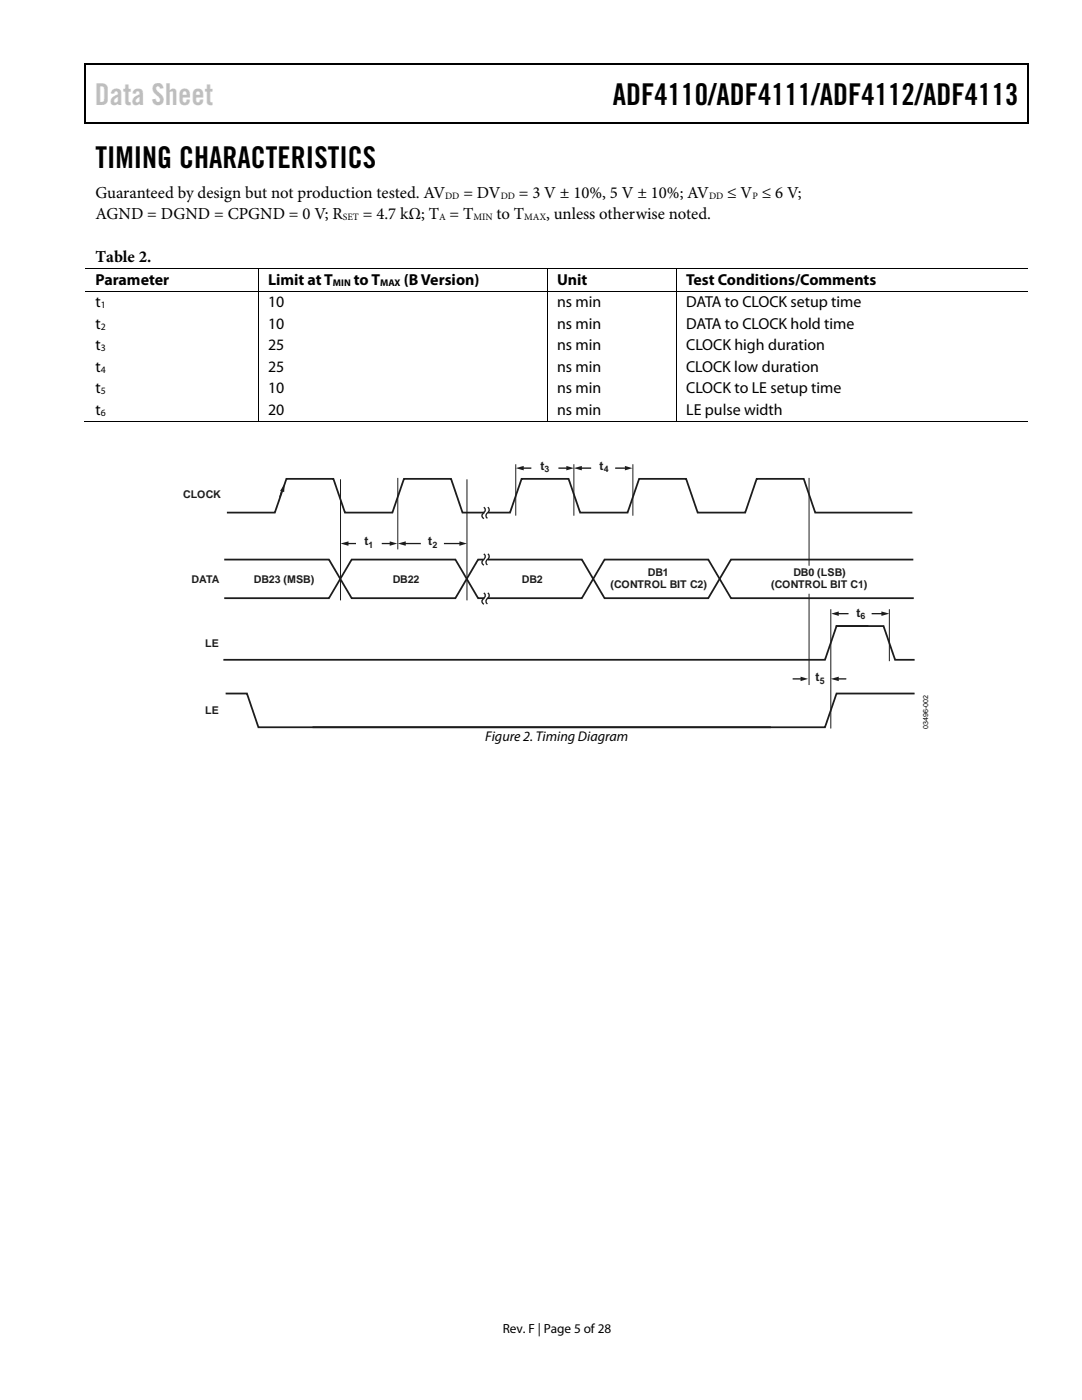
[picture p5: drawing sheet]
<svg xmlns="http://www.w3.org/2000/svg" width="216mm" height="279mm" viewBox="0 0 216 279" stroke-linecap="round" stroke-linejoin="round" font-family="sans-serif">
<path d="M16.9 12.7h.2v1h-.2zM205.1 12.7h.2v1h-.2zM205.1 12.7h.2v.3h-.2zM82.3 24.4h.2v.3h-.2zM205.1 24.4h.2v.3h-.2z" fill="#000"/>
<path d="M16.9 12.8h188.2M17 13.7v11M205.2 13.7v11M205.1 24.5h-188.2" fill="none" stroke="#000" stroke-width=".25"/>
<path d="M17.1 53.6h188M17.1 58.1h188M51.6 53.7v4.4M51.6 58.2v26M109.3 53.7v4.4M109.3 58.2v26M135 53.7v4.4M135 58.2v26M16.9 84.1h34.6M51.7 84.1h57.5M109.3 84.1h25.6M135.1 84.1h70" fill="none" stroke="#000" stroke-width=".2"/>
<path d="M44.7 119.4h20.9l4.6-7.7h20.7l4.5 7.7h1.2M44.7 111.7h20.9l4.6 7.7h20.7l4.5-7.7h1.1M45.3 102.3h9.5l2.3-6.7h9.4l2.3 6.7h9.5l2.3-6.7h9.4l2.3 6.7h4.3M97.3 119.4h18.8l4.5-7.7h20.7l4.6 7.7h36.4M97.3 102.3h4.5l2.3-6.7h9.4l2.3 6.7h9.4l2.3-6.7h9.4l2.3 6.7h9.5l2.3-6.7h9.4l2.3 6.7h19.4M97.3 111.7h18.8l4.5 7.7h20.7l4.6-7.7h36.3M45 138.4h4.3l2.3 6.7h102.2M166.8 124.9h9.5l2.3 6.8h3.9M173.3 124.9h-6.4l-2.3 6.8h-120M182.5 138.4h-15.6l-2.3 6.7h-102.2" fill="none" stroke="#1e1b18" stroke-width=".35"/>
<path d="M67.9 95.7v24.1M79.4 95.4v14.2M93.2 95.7v24.1M102.9 92.6v10.3M114.5 92.6v10.3M126.3 92.6v10.3M165.8 121.6v23.8" fill="none" stroke="#1e1b18" stroke-width=".2"/>
<path d="M167.1 135.5h1.8" fill="none" stroke="#1e1b18" stroke-width=".27"/>
<path d="M165.8 135.5l1.6-.5v.9z" fill="#1e1b18"/>
<path d="M158.2 135.5h1.8" fill="none" stroke="#1e1b18" stroke-width=".27"/>
<path d="M159.7 135l1.5 .5-1.5 .4z" fill="#1e1b18"/>
<path d="M56.2 98l-.4 1.3M104.2 93.4h1.8M96.5 101.2a.95 .95 0 0 1-.2 1.4l-.1 .5 .3 .4M96.5 110.5a.93 .93 0 0 1-.2 1.4l-.1 .5 .3 .4M96.5 118.3a.93 .93 0 0 1-.2 1.4l-.1 .5 .3 .4M97.3 101.2l.2 .2a.9 .9 0 0 1-.4 1.2l-.1 .2 .3 .6M97.3 110.5l.2 .2a.9 .9 0 0 1-.4 1.2l-.1 .2 .3 .6M97.3 118.3l.2 .2a.9 .9 0 0 1-.4 1.1l-.1 .3 .3 .6" fill="none" stroke="#1e1b18" stroke-width=".27"/>
<path d="M102.9 93.4l1.6-.4v.9z" fill="#1e1b18"/>
<path d="M111.4 93.4h1.9" fill="none" stroke="#1e1b18" stroke-width=".27"/>
<path d="M113 93l1.5 .4-1.5 .5z" fill="#1e1b18"/>
<path d="M115.8 93.4h2.2" fill="none" stroke="#1e1b18" stroke-width=".27"/>
<path d="M114.5 93.4l1.6-.4v.9z" fill="#1e1b18"/>
<path d="M122.7 93.4h2.3" fill="none" stroke="#1e1b18" stroke-width=".27"/>
<path d="M124.7 93l1.5 .4-1.5 .5z" fill="#1e1b18"/>
<path d="M177.5 121.6v10.4" fill="none" stroke="#1e1b18" stroke-width=".2"/>
<path d="M167.1 122.5h2.2" fill="none" stroke="#1e1b18" stroke-width=".27"/>
<path d="M165.9 122.5l1.5-.5v.9z" fill="#1e1b18"/>
<path d="M173.9 122.5h2.2" fill="none" stroke="#1e1b18" stroke-width=".27"/>
<path d="M175.9 122l1.6 .5-1.6 .4z" fill="#1e1b18"/>
<path d="M69.3 108.5h1.7" fill="none" stroke="#1e1b18" stroke-width=".27"/>
<g fill="#1e1b18">
<path d="M67.9 108.5l1.6-.5v.9z"/>
<path d="M56.8 96.5l-.1 1.7-.8-.2z"/>
</g>
<path d="M76.2 108.5h1.8" fill="none" stroke="#1e1b18" stroke-width=".27"/>
<path d="M77.8 108l1.5 .5-1.5 .4z" fill="#1e1b18"/>
<path d="M80.7 108.5h3.3" fill="none" stroke="#1e1b18" stroke-width=".27"/>
<path d="M79.4 108.5l1.6-.5v.9z" fill="#1e1b18"/>
<path d="M88.6 108.5h3.3" fill="none" stroke="#1e1b18" stroke-width=".27"/>
<path d="M91.7 108l1.5 .5-1.5 .4z" fill="#1e1b18"/>
<path d="M161.4 95.4v17.5M161.4 118.5v18.2" fill="none" stroke="#1e1b18" stroke-width=".2"/>
<text font-size="6" fill="#c0c0c0" x="18.9" y="21">Data Sheet</text>
<g font-size="6">
<text x="122.3" y="21">ADF4110/ADF4111/ADF4112/ADF4113</text>
<text x="19" y="33.6">TIMING CHARACTERISTICS</text>
</g>
<g font-size="3.3">
<text x="19" y="39.5">Guaranteed by design but not production tested. AV</text>
<text x="92.5" y="39.5">= DV</text>
<text x="103.5" y="39.5">= 3 V ± 10%, 5 V ± 10%; AV</text>
<text x="145.1" y="39.5">≤ V ≤ 6 V;</text>
<text x="19.1" y="43.8">AGND = DGND = CPGND = 0 V; R</text>
<text x="72.4" y="43.8">= 4.7 kΩ; T = T</text>
<text x="99.1" y="43.8">to T</text>
<text x="109" y="43.8">, unless otherwise noted.</text>
<text x="19.1" y="52.3">Table 2.</text>
</g>
<g font-size="3.2">
<text x="19" y="56.9">Parameter</text>
<text x="53.5" y="56.9">Limit at T</text>
<text x="70.6" y="56.9">to T</text>
<text x="80.6" y="56.9">(B Version)</text>
<text x="111.2" y="56.9">Unit</text>
<text x="136.9" y="56.9">Test Conditions/Comments</text>
<text x="19" y="61.3">t</text>
<text x="19" y="65.6">t</text>
<text x="53.5" y="61.3">10</text>
<text x="53.5" y="65.6">10</text>
<text x="111.2" y="61.3">ns min</text>
<text x="111.2" y="65.6">ns min</text>
<text x="136.9" y="65.6">DATA to CLOCK hold time</text>
<text x="136.9" y="61.3">DATA to CLOCK setup time</text>
<text x="19" y="69.9">t</text>
<text x="53.5" y="69.9">25</text>
<text x="111.2" y="69.9">ns min</text>
<text x="136.9" y="69.9">CLOCK high duration</text>
<text x="19" y="74.2">t</text>
<text x="53.5" y="74.2">25</text>
<text x="111.2" y="74.2">ns min</text>
<text x="136.9" y="74.2">CLOCK low duration</text>
<text x="19" y="78.5">t</text>
<text x="19" y="82.8">t</text>
<text x="53.5" y="78.5">10</text>
<text x="53.5" y="82.8">20</text>
<text x="111.2" y="82.8">ns min</text>
<text x="111.2" y="78.5">ns min</text>
<text x="136.9" y="82.8">LE pulse width</text>
<text x="136.9" y="78.5">CLOCK to LE setup time</text>
</g>
<text font-size="2.8" x="96.8" y="148">Figure 2. Timing Diagram</text>
<text font-size="2.6" x="100.3" y="266">Rev. F | Page 5 of 28</text>
<g font-size="2.5" fill="#1e1b18">
<text x="107.8" y="93.7">t</text>
<text x="119.6" y="93.7">t</text>
<text x="72.7" y="108.8">t</text>
<text x="85.4" y="108.8">t</text>
<text x="170.9" y="123">t</text>
<text x="162.7" y="136">t</text>
</g>
<g font-size="2.1" fill="#1e1b18">
<text x="36.5" y="99.4">CLOCK</text>
<text x="38.2" y="116.4">DATA</text>
<text x="50.7" y="116.4">DB23 (MSB)</text>
<text x="78.4" y="116.4">DB22</text>
<text x="104.1" y="116.4">DB2</text>
<text x="121.8" y="117.4">(CONTROL BIT C2)</text>
<text x="129.3" y="115">DB1</text>
<text x="153.9" y="117.4">(CONTROL BIT C1)</text>
<text x="158.3" y="115">DB0 (LSB)</text>
<text x="41" y="129.2">LE</text>
<text x="41" y="142.6">LE</text>
</g>
<g font-size="1.9">
<text x="88.8" y="39.7">DD</text>
<text x="99.9" y="39.7">DD</text>
<text x="141.5" y="39.7">DD</text>
<text x="150.1" y="39.7">P</text>
<text x="68.4" y="44">SET</text>
<text x="87.6" y="44">A</text>
<text x="94.5" y="44">MIN</text>
<text x="104.6" y="44">MAX</text>
<text x="66.4" y="57">MIN</text>
<text x="75.9" y="57">MAX</text>
<text x="20.1" y="61.5">1</text>
<text x="20.1" y="65.8">2</text>
<text x="20.1" y="70.1">3</text>
<text x="20.1" y="74.4">4</text>
<text x="20.1" y="78.7">5</text>
<text x="20.1" y="83">6</text>
</g>
<g font-size="1.8" fill="#1e1b18">
<text x="108.7" y="94.3">3</text>
<text x="120.5" y="94.3">4</text>
<text x="73.5" y="109.3">1</text>
<text x="86.3" y="109.3">2</text>
<text x="171.7" y="123.6">6</text>
<text x="163.6" y="136.5">5</text>
</g>
<text font-size="1.4" x="185.2" y="145.5" transform="rotate(-90 185.2 145.5)">03496-002</text>
</svg>
